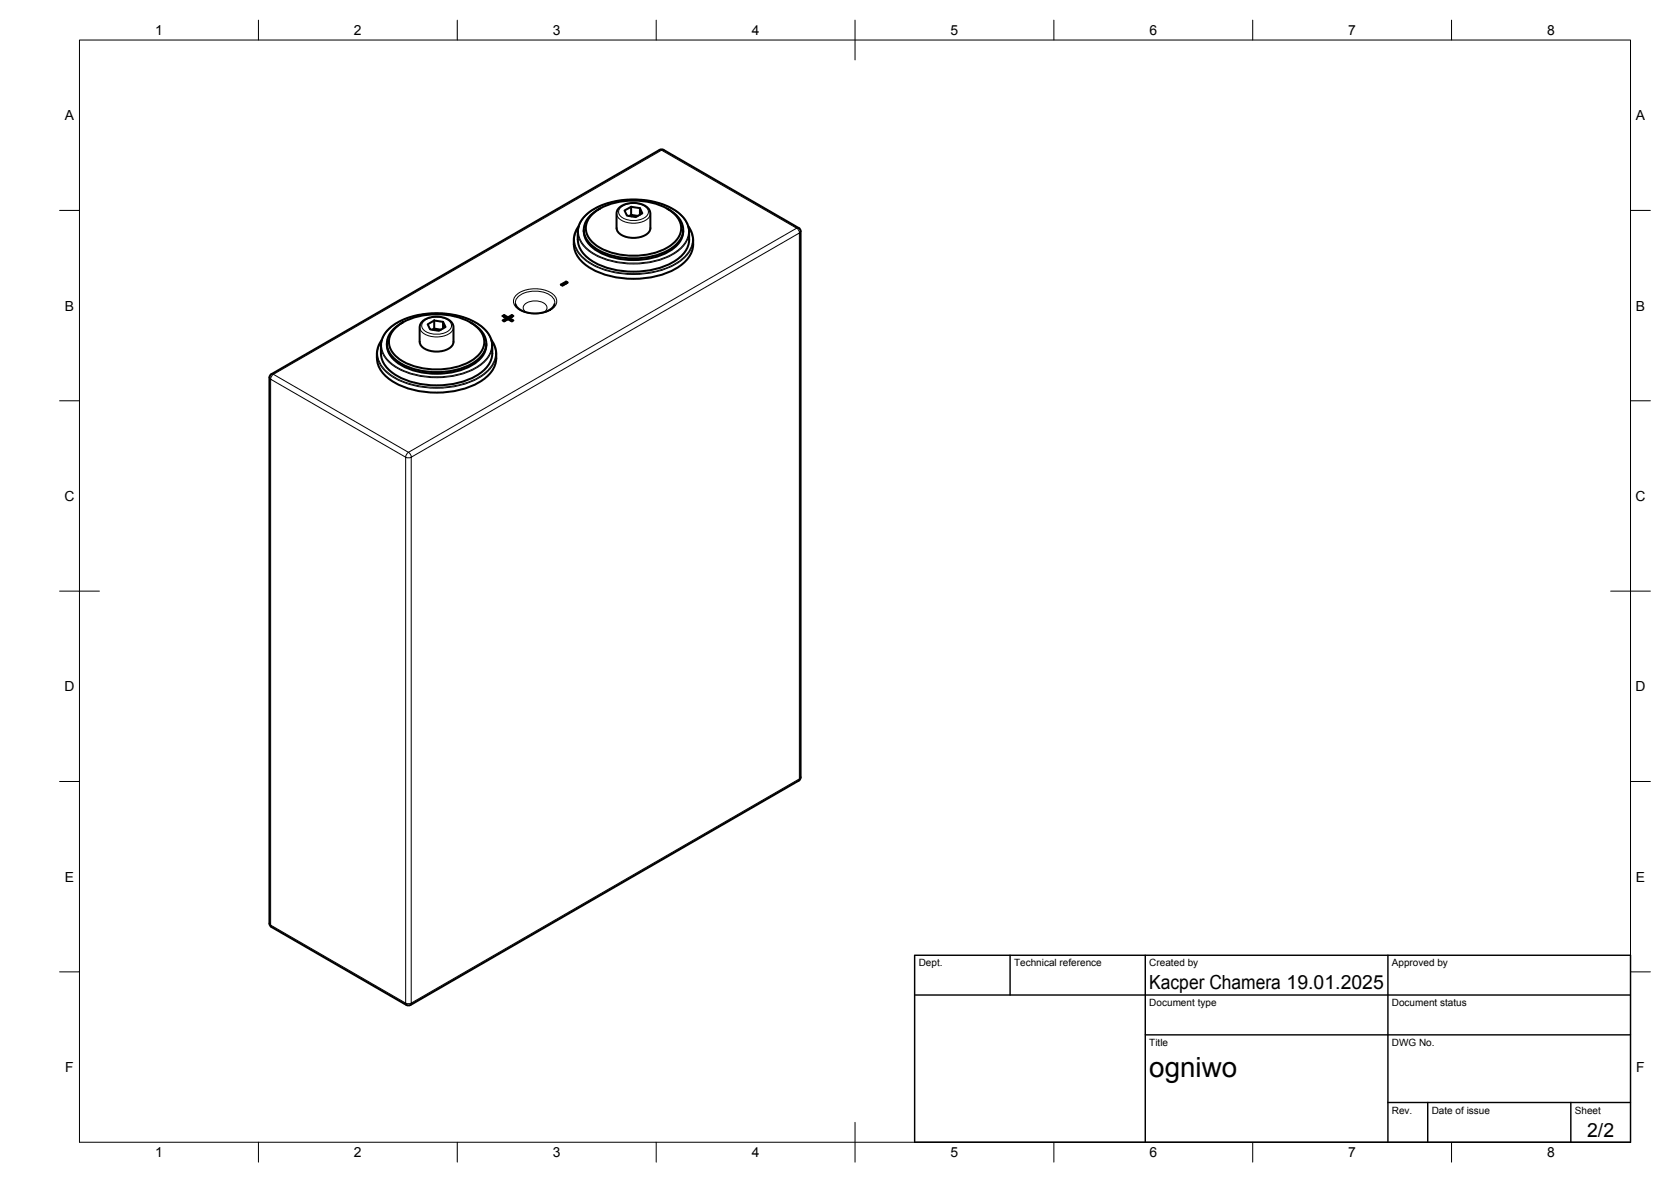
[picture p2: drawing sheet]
<svg xmlns="http://www.w3.org/2000/svg" width="420mm" height="297mm" viewBox="0 0 420 297" stroke-linecap="round" stroke-linejoin="round" font-family="sans-serif">
<!-- layer: Visible Narrow -->
<g fill="none" stroke="#000" stroke-width=".25">
<path d="M165.9 37.7h.5M166.3 37.7l-97.6 56.4 34 19.6M166.3 37.7l34 19.6-97.6 56.4M166.9 37.7h-.5M145.3 58.3a7.6 7.6 0 0 0 5.2 6.3 21.6 21.6 0 0 0 19.7-1.3 6.4 6.4 0 0 0 3.1-5M145.4 57.1a5.7 5.7 0 0 0 1.6 7.9 21.3 21.3 0 0 0 16.3 3.5 15.3 15.3 0 0 0 9.8-5.1 5.3 5.3 0 0 0 0-6.3M147.4 54.1a18.9 18.9 0 0 1 14.9-3.8 14.7 14.7 0 0 1 9.7 4.6 5.2 5.2 0 0 1-.8 7.3 18.9 18.9 0 0 1-14.9 3.7 14.7 14.7 0 0 1-9.7-4.5 5.2 5.2 0 0 1 .8-7.3zM155 53.7a2.87 2.87 0 0 0 2.6 2.2 5.7 5.7 0 0 0 5.6-1.3l.3-.9M156.1 52.1a5.2 5.2 0 0 1 6.7 .4 1.82 1.82 0 0 1-1.4 2.6 5.2 5.2 0 0 1-5.7-1.1 1.42 1.42 0 0 1 .4-1.9zM200.8 57.3h-.5l.5 .6 .2 .7 .3-.5M129.6 76.4a2.98 2.98 0 0 1 2.9-3 6.7 6.7 0 0 1 6.7 1.7l.3 .9v.4M130 74a8 8 0 0 1 9.1 0 2.25 2.25 0 0 1 .9 2.2 2.25 2.25 0 0 1-1.6 1.7 8.2 8.2 0 0 1-8.4-.5 2.11 2.11 0 0 1 0-3.4z"/>
<path d="M132.2 78.4a1.27 1.27 0 0 1-.6-1.2 1.27 1.27 0 0 1 .9-1.1 4.2 4.2 0 0 1 4.9 .7 1.21 1.21 0 0 1-.5 1.6M144.3 60.3a7.3 7.3 0 0 0 4.4 6.1 23 23 0 0 0 22.3-.7 6.9 6.9 0 0 0 3.3-5.4M67.8 94.9l.2 .4M68.1 95.3l33.9 19.6v137.2l-33.9-19.6zM68.3 94l.5 .1-.5 .5-.3 .7M94.8 88.9a7.3 7.3 0 0 0 4.4 6.1 23 23 0 0 0 22.3-.7 6.9 6.9 0 0 0 3.3-5.4M95.8 86.8a7.6 7.6 0 0 0 5.2 6.3 21.6 21.6 0 0 0 19.7-1.2 6.4 6.4 0 0 0 3.1-5.1M95.9 85.7a5.7 5.7 0 0 0 1.6 7.9 21.3 21.3 0 0 0 16.3 3.4 15.3 15.3 0 0 0 9.7-5 5.3 5.3 0 0 0 .1-6.3M97.9 82.6a18.9 18.9 0 0 1 14.9-3.7 14.7 14.7 0 0 1 9.7 4.6 5.2 5.2 0 0 1-.8 7.3 18.9 18.9 0 0 1-14.9 3.7 14.7 14.7 0 0 1-9.7-4.6 5.2 5.2 0 0 1 .8-7.3zM105.5 82.2a2.87 2.87 0 0 0 2.6 2.3 5.7 5.7 0 0 0 5.6-1.3l.3-1M106.6 80.7a5.2 5.2 0 0 1 6.7 .4 1.82 1.82 0 0 1-1.5 2.5 5.2 5.2 0 0 1-5.6-1.1 1.42 1.42 0 0 1 .4-1.8zM102.7 113.7l-.5 .5-.2 .7 .7 .2 .7-.2"/>
<path d="M102.7 113.7l.5 .5 .2 .7M103.4 114.9l97.6-56.3v137.1l-97.6 56.4zM201.3 195.3l-.5 .9M67.8 232.1l.5 .8M102.2 252.5l-.2-.4 .7 .2 .7-.2-.2 .4"/>
</g>
<!-- layer: Visible -->
<g fill="none" stroke="#000" stroke-width=".51">
<path d="M145.5 56.9a6.9 6.9 0 0 0 2.1 9.9 22.7 22.7 0 0 0 23.4 0 7 7 0 0 0 2.1-9.9M146.8 57.7a6.4 6.4 0 0 0 4.2 5.8 19.5 19.5 0 0 0 17.6-.6 5.8 5.8 0 0 0 3.2-5.2M148.9 53.9a16.5 16.5 0 0 1 13.9-3.2 10.8 10.8 0 0 1 8.1 4.9 4.7 4.7 0 0 1-2.1 5.9 18 18 0 0 1-19.1 0 4.7 4.7 0 0 1-.8-7.6zM150.5 52.6a5.9 5.9 0 0 0-3.6 6.1 8 8 0 0 0 5.8 5.2 19.3 19.3 0 0 0 16.5-1.8 5 5 0 0 0 0-8.7l-1.1-.8M150.8 52.4l-.4 .2M155 57.3a2.87 2.87 0 0 0 2.6 2.3 5.7 5.7 0 0 0 5.6-1.3l.3-1v-3.6a3.5 3.5 0 0 0-3.8-2.7 4.2 4.2 0 0 0-4.7 2.4v3.9M157 52.9l1.7-.9 2.2 .3 .6 1.3-1.6 1-2.3-.4zM158.7 52v2l-.5 .3M160.4 54.3l-1.7-.3 .1 .4M160.9 52.3v1.6M167.8 52.4l.3 .2M200.8 57.3l-33.9-19.6-.8-.1-97.8 56.4-.4 .4-.1 .5"/>
<path d="M200.8 57.3l.4 .3 .1 .5M201.3 58.2v137.1M126.8 79.6l.9 .5 1.1-.5M126.8 79.6v-.4l-.4 .2 .9 .6M126.8 79.2l.9 .5v.4M126.8 79.6h-.1M128.1 80l1 .5-.4 .3-1-.6-.9 .6-.4-.3 .9-.5v.4l-.6 .3M128.7 79.6v-.4l-1 .5M128.7 79.2l.4 .2-1 .6v.4l.7 .3M129.6 76.4a4.9 4.9 0 0 0 4.9 2.4 4.9 4.9 0 0 0 4.9-2.4M142.3 70.8l.5 .2-1.4 .8-.4-.3 1.3-.7v.4M142.4 71.2l-1 .5"/>
<path d="M173.3 60.2a7.6 7.6 0 0 1-5.3 6.3 21.6 21.6 0 0 1-19.6-1.3 7.3 7.3 0 0 1-2.9-8.5 10.6 10.6 0 0 1 7.8-5.8 20.9 20.9 0 0 1 17.2 2.5 6.4 6.4 0 0 1 2.8 4.9v1.9M67.8 94.9v137.4l.5 .6 33.9 19.6M96 85.5a7 7 0 0 0 2.1 9.9 22.7 22.7 0 0 0 23.4 0 7.1 7.1 0 0 0 2.1-9.9M97.3 86.3a6.3 6.3 0 0 0 4.2 5.8 19.5 19.5 0 0 0 17.6-.6 5.9 5.9 0 0 0 3.2-5.2M97.5 83a17.3 17.3 0 0 1 12.9-4.3 16.3 16.3 0 0 1 12 4.6 5.7 5.7 0 0 1 1.4 3.6 7.1 7.1 0 0 1-4.1 7.6 21.6 21.6 0 0 1-20.8-.7 7.3 7.3 0 0 1-2.8-8.6l.5-1.1zM99.4 82.5a16.5 16.5 0 0 1 13.9-3.2 10.8 10.8 0 0 1 8.1 4.9 4.7 4.7 0 0 1-2.1 5.9 18 18 0 0 1-19.1 0 4.7 4.7 0 0 1-.8-7.6zM101.3 81a6.1 6.1 0 0 0-3.9 6.2 8 8 0 0 0 5.8 5.2 19.3 19.3 0 0 0 16.5-1.7 5 5 0 0 0 0-8.7l-1.4-1M106.3 80.7a5.8 5.8 0 0 1 7.3 .4l.4 .8v4a2.87 2.87 0 0 1-2.6 2.3 5.7 5.7 0 0 1-5.5-1.3l-.4-1v-3.7l.2-.8zM107.5 81.5l1.7-1 2.2 .4 .6 1.3-1.6 .9-2.3-.3zM109.2 80.5v2.1l-.5 .3M110.8 82.9l-1.6-.3 .1 .4M111.4 80.9v1.6"/>
<path d="M200.8 196.2l-97.6 56.3M201.3 195.3l-.1 .5-.4 .4M102.2 252.5l.5 .2 .5-.2"/>
</g>
<!-- layer: BORDER -->
<g fill="none" stroke="#000" stroke-width=".25">
<path d="M20 10.1h390v276.9h-390zM65 5.1v5M115 5.1v5M165 5.1v5M215 5.1v10M265 5.1v5M315 5.1v5M365 5.1v5M15 52.9h5M410 52.9h5M15 100.7h5M410 100.7h5"/>
<path d="M15 148.6h10M405 148.6h10M15 196.4h5M410 196.4h5M15 244.2h5M410 244.2h5M65 287v5M115 287v5M165 287v5M215 282.1v9.9M265 287v5M315 287v5"/>
<path d="M365 287v5"/>
</g>
<!-- layer: TITLEBLOCK -->
<path d="M230 240.1h180v46.9h-180zM230 250h180M254 240.1v9.9M288 240.1v46.9M349 240.1v46.9M288 260.1h122M349 277.1h61M359 277.1v9.9M395 277.1v9.9" fill="none" stroke="#000" stroke-width=".36"/>
<text font-size="7" x="289" y="270.6">ogniwo</text>
<g font-size="4.9">
<text x="289" y="248.5">Kacper Chamera 19.01.2025</text>
<text x="399.1" y="285.7">2/2</text>
</g>
<g font-size="3.5">
<text x="39" y="8.8">1</text>
<text x="89" y="8.8">2</text>
<text x="139" y="8.8">3</text>
<text x="189" y="8.8">4</text>
<text x="239" y="8.8">5</text>
<text x="289" y="8.8">6</text>
<text x="339" y="8.8">7</text>
<text x="389" y="8.8">8</text>
<text x="16.3" y="30.2">A</text>
<text x="411.3" y="30.2">A</text>
<text x="16.3" y="78">B</text>
<text x="411.3" y="78">B</text>
<text x="16.2" y="125.9">C</text>
<text x="411.2" y="125.9">C</text>
<text x="16.2" y="173.7">D</text>
<text x="411.2" y="173.7">D</text>
<text x="16.3" y="221.6">E</text>
<text x="411.3" y="221.6">E</text>
<text x="16.4" y="269.4">F</text>
<text x="411.4" y="269.4">F</text>
<text x="39" y="290.8">1</text>
<text x="89" y="290.8">2</text>
<text x="139" y="290.8">3</text>
<text x="189" y="290.8">4</text>
<text x="239" y="290.8">5</text>
<text x="289" y="290.8">6</text>
<text x="339" y="290.8">7</text>
<text x="389" y="290.8">8</text>
</g>
<g font-size="2.5">
<text x="231" y="242.9">Dept.</text>
<text x="255" y="242.9">Technical reference</text>
<text x="289" y="242.9">Created by</text>
<text x="350" y="242.9">Approved by</text>
<text x="289" y="252.8">Document type</text>
<text x="350" y="252.8">Document status</text>
<text x="289" y="262.9">Title</text>
<text x="350" y="262.9">DWG No.</text>
<text x="350" y="279.9">Rev.</text>
<text x="360" y="279.9">Date of issue</text>
<text x="396" y="279.9">Sheet</text>
</g>
</svg>
